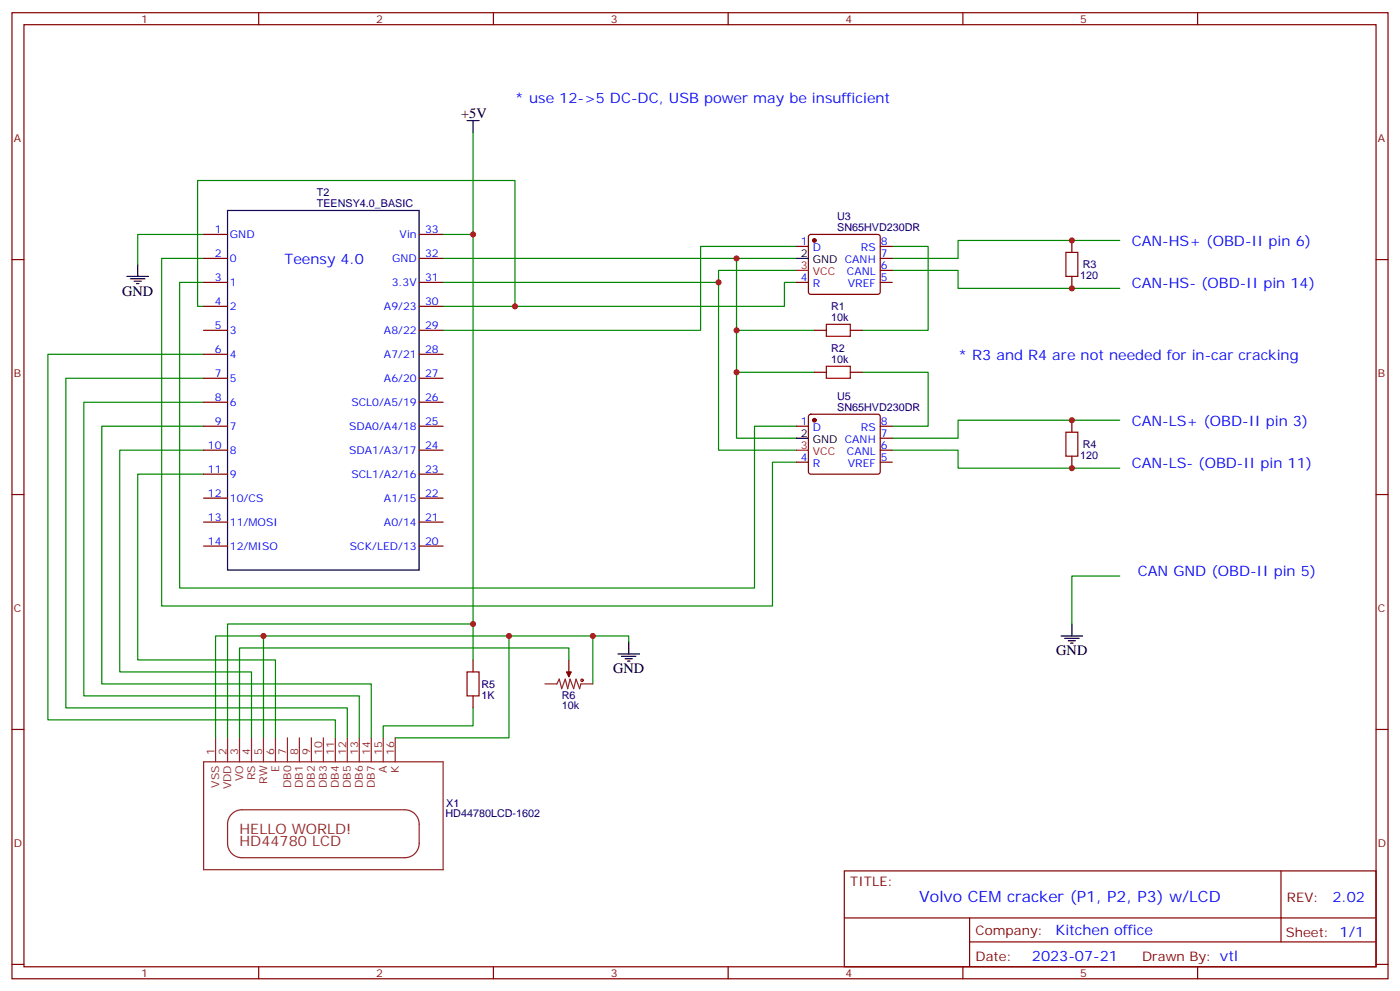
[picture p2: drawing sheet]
<svg xmlns="http://www.w3.org/2000/svg" width="412mm" height="292mm" viewBox="0 0 412 292" stroke-linecap="round" stroke-linejoin="round" font-family="sans-serif">
<g fill="none" stroke="#008700" stroke-width=".35">
<path d="M139.3 39v30h-8.8M60 69h-19.4v8.8M60 76.1h-12.4v102.3h179.9v-42.4h7.1M130.5 76.1h104.1M139.3 69v114.7h-72.3v33.5M217 76.1v52.9h17.6M234.6 72.5h-28.2v24.7h-75.9M234.6 79.6h-22.9v3.5M262.8 79.6h19.4v5.3h47.6M262.8 72.5h10.6v24.7h-19.4M329.8 70.8h-47.6v5.3h-19.4M60 90.2h-1.8v-37.1h93.5v37.1"/>
<path d="M60 83.1h-7.1v90h169.3v-47.7h12.4M130.5 83.1h81.2v49.4h22.9M217 97.2h22.9M234.6 83.1h-3.5v7.1h-100.6M60 118.4h-35.3v86.4h81.1v12.4M60 111.3h-40.6v97.1h82.9v8.8M60 104.3h-45.9v107.6h84.7v5.3M217 109.6h22.9M254 109.6h19.4v15.8h-10.6M60 125.4h-30v75.9h79.4v15.9M60 139.6h-19.4v54.6h40.5v23M60 132.5h-24.7v65.3h38.8v19.4"/>
<path d="M262.8 132.5h19.4v5.3h47.6M329.8 123.7h-47.6v5.3h-19.4M329.8 169.5h-14.1v14.2M77.6 187.2h-14.1v30M139.3 183.7v10.5M149.9 187.2v30h-33.5M167.6 194.2v-3.5h-97v26.5M174.6 187.2v14.1M185.2 188.9v-1.7h-107.6v30M139.3 208.4v5.2h-26.4v3.6"/>
</g>
<g fill="none" stroke="#8c2424" stroke-width=".35">
<path d="M167.6 197.8v1.4M63.5 217.2v7M67 217.2v7M70.6 217.2v7M74.1 217.2v7M77.6 217.2v7M81.1 217.2v7M84.7 217.2v7M88.2 217.2v7M91.7 217.2v7M95.2 217.2v7M98.8 217.2v7"/>
<path d="M102.3 217.2v7M105.8 217.2v7M109.4 217.2v7M112.9 217.2v7M116.4 217.2v7M160.5 201.3h3.5l.7-1.4 .8 2.8 1-2.8 .7 2.8 .7-2.8 1.1 2.8 .7-2.8 1 2.8 .4-1.4h3.5M60 224.2h70.5v31.8h-70.5zM68 239.8a4.2 4.2 0 0 1 3.3-1.5h47.9a4.2 4.2 0 0 1 4.3 4.3v5.6a4.2 4.2 0 0 1-4.3 4.2h-47.9a4.2 4.2 0 0 1-4.3-4.2v-5.6a4.2 4.2 0 0 1 1-2.8z"/>
</g>
<g fill="#870000" stroke="#870000" stroke-width=".35">
<path d="M166.9 197.8h1.4l-.7 1.4z"/>
<circle cx="239.9" cy="123.7" r=".53"/>
<circle cx="239.9" cy="70.8" r=".53"/>
</g>
<g fill="none" stroke="#a10000" stroke-width=".35">
<path d="M314 74.3h3.5v7.1h-3.5zM243.4 95.5h7.1v3.5h-7.1zM243.4 107.8h7.1v3.5h-7.1zM314 127.2h3.5v7.1h-3.5zM137.6 197.8h3.5v7h-3.5z"/>
<circle cx="171.5" cy="200.2" r=".35"/>
</g>
<g fill="none" stroke="#870000" stroke-width=".35">
<path d="M3.5 3.7h405.4v284.4h-405.4zM7.1 7.3h398.2v277.3h-398.2zM76.2 3.7v3.6M145.3 3.7v3.6M214.5 3.7v3.6M283.6 3.7v3.6M352.8 3.7v3.6M3.5 76.4h3.6M60 76.1h7M60 69h7M123.5 76.1h7M123.5 69h7"/>
<path d="M234.6 72.5h3.5M238.4 69.2l.4-.2h19.8l.5 .2 .2 .5v16.2l-.2 .5-.5 .2h-19.8l-.5-.2-.2-.5v-16.2zM259.3 72.5h3.5M259.3 79.6h3.5M259.3 76.1h3.5M315.7 70.8v3.5M405.3 76.4h3.6M60 97.2h7M60 83.1h7M60 90.2h7M123.5 97.2h7M123.5 83.1h7"/>
<path d="M123.5 90.2h7M234.6 83.1h3.5M239.9 97.2h3.5M250.5 97.2h3.5M259.3 83.1h3.5M315.7 81.4v3.5M60 104.3h7M60 111.3h7M60 118.4h7M123.5 104.3h7M123.5 111.3h7M123.5 118.4h7"/>
<path d="M239.9 109.6h3.5M250.5 109.6h3.5M60 125.4h7M60 132.5h7M60 139.6h7M123.5 125.4h7M123.5 132.5h7M123.5 139.6h7M234.6 125.4h3.5M234.6 136h3.5M238.4 122.1l.4-.2h19.8l.5 .2 .2 .5v16.3l-.2 .5-.5 .2h-19.8l-.5-.3-.2-.4v-16.3zM259.3 125.4h3.5"/>
<path d="M259.3 136h3.5M259.3 132.5h3.5M259.3 129h3.5M315.7 123.7v3.5M315.7 134.3v3.5M3.5 145.6h3.6M60 146.6h7M60 153.7h7M123.5 146.6h7M123.5 153.7h7M405.3 145.6h3.6M60 160.7h7"/>
<path d="M123.5 160.7h7M139.3 194.2v3.6M167.6 194.2v3.6M3.5 214.7h3.6M139.3 204.8v3.6M405.3 214.7h3.6M248.7 256.3h156.6v28.3h-156.6zM377.3 256.4v20.8M248.7 270.2h156.5M285.6 277.2h119.6M285.6 270.2v14.1M3.5 283.8h3.6"/>
<path d="M76.2 284.6v3.5M145.3 284.6v3.5M214.5 284.6v3.5M283.6 284.6v3.5M352.8 284.6v3.5M405.3 283.8h3.6"/>
</g>
<g fill="none" stroke="#000" stroke-width=".35">
<path d="M137.6 35.5h3.5M139.3 35.5v3.5M40.6 77.8v3.6M67 61.9h56.5v105.9h-56.5zM234.6 76.1h3.5M37.4 81.4h6.3M38.5 82.1h4.2M39.5 82.8h2.1M40.2 83.5h.7M234.6 129h3.5M182 192.5h6.4M183.1 193.2h4.2"/>
<path d="M184.1 193.9h2.2M184.9 194.6h.7M185.2 188.9v3.6M312.6 187.2h6.3M313.6 187.9h4.3M314.7 188.6h2.1M315.4 189.3h.7M315.7 183.7v3.5"/>
</g>
<path d="M234.6 79.6h3.5M234.6 132.5h3.5" fill="none" stroke="#f00" stroke-width=".35"/>
<g fill="#c00">
<circle cx="174.6" cy="187.2" r=".88"/>
<circle cx="149.9" cy="187.2" r=".88"/>
<circle cx="139.3" cy="183.7" r=".88"/>
<circle cx="77.6" cy="187.2" r=".88"/>
<circle cx="139.3" cy="69" r=".88"/>
<circle cx="151.7" cy="90.2" r=".88"/>
<circle cx="315.7" cy="70.8" r=".88"/>
<circle cx="315.7" cy="84.9" r=".88"/>
<circle cx="315.7" cy="123.7" r=".88"/>
<circle cx="315.7" cy="137.8" r=".88"/>
<circle cx="217" cy="109.6" r=".88"/>
<circle cx="217" cy="97.2" r=".88"/>
<circle cx="211.7" cy="83.1" r=".88"/>
<circle cx="217" cy="76.1" r=".88"/>
</g>
<text font-size="4.6" fill="#00f" x="270.8" y="265.4">Volvo CEM cracker (P1, P2, P3) w/LCD</text>
<g font-size="4.2">
<text x="135.8" y="34.8">+5V</text>
<text x="36" y="87">GND</text>
<text x="311.1" y="192.8">GND</text>
<text x="180.6" y="198.1">GND</text>
</g>
<g font-size="4.2" fill="#00f">
<text x="151.7" y="30.2">* use 12-&gt;5 DC-DC, USB power may be insufficient</text>
<text x="83.8" y="77.7">Teensy 4.0</text>
<text x="333.4" y="72.5">CAN-HS+ (OBD-II pin 6)</text>
<text x="333.4" y="84.9">CAN-HS- (OBD-II pin 14)</text>
<text x="282.2" y="106">* R3 and R4 are not needed for in-car cracking</text>
<text x="333.4" y="125.4">CAN-LS+ (OBD-II pin 3)</text>
<text x="333.4" y="137.8">CAN-LS- (OBD-II pin 11)</text>
<text x="335.1" y="169.5">CAN GND (OBD-II pin 5)</text>
<text x="392.5" y="265.6">2.02</text>
<text x="310.9" y="275.2">Kitchen office</text>
<text x="304" y="283">2023-07-21</text>
</g>
<g font-size="4.2" fill="#8d2323">
<text x="70.6" y="245.4">HELLO WORLD!</text>
<text x="70.6" y="248.9">HD44780 LCD</text>
</g>
<g font-size="3.9" fill="#800">
<text x="250.5" y="260.9">TITLE:</text>
<text x="379.1" y="265.6">REV:</text>
<text x="287.4" y="275.1">Company:</text>
<text x="378.7" y="275.7">Sheet: 1/1</text>
<text x="287.4" y="282.8">Date:</text>
<text x="336.4" y="282.9">Drawn By: vtl</text>
</g>
<g font-size="3.2" fill="#800">
<text x="41.6" y="6.7">1</text>
<text x="110.8" y="6.7">2</text>
<text x="179.9" y="6.7">3</text>
<text x="249.1" y="6.7">4</text>
<text x="318.2" y="6.7">5</text>
<text x="4.1" y="41.8">A</text>
<text x="405.9" y="41.8">A</text>
<text x="4.1" y="111">B</text>
<text x="405.9" y="111">B</text>
<text x="4.1" y="180.1">C</text>
<text x="405.9" y="180.1">C</text>
<text x="4.1" y="249.3">D</text>
<text x="405.9" y="249.3">D</text>
<text x="41.6" y="287.5">1</text>
<text x="110.8" y="287.5">2</text>
<text x="179.9" y="287.5">3</text>
<text x="249.1" y="287.5">4</text>
<text x="318.2" y="287.5">5</text>
</g>
<g font-size="3.2" fill="#000080">
<text x="93.3" y="57.7">T2</text>
<text x="93.3" y="60.9">TEENSY4.0_BASIC</text>
<text x="246.6" y="64.8">U3</text>
<text x="246.6" y="67.9">SN65HVD230DR</text>
<text x="318.2" y="82.2">120</text>
<text x="318.9" y="79">R3</text>
<text x="244.8" y="94.4">10k</text>
<text x="244.8" y="91.2">R1</text>
<text x="244.8" y="106.8">10k</text>
<text x="244.8" y="103.6">R2</text>
<text x="246.6" y="117.7">U5</text>
<text x="246.6" y="120.9">SN65HVD230DR</text>
<text x="318.9" y="131.9">R4</text>
<text x="318.2" y="135.1">120</text>
<text x="141.8" y="202.5">R5</text>
<text x="141.8" y="205.7">1K</text>
<text x="165.5" y="208.8">10k</text>
<text x="165.5" y="205.7">R6</text>
<text x="131.4" y="237.4">X1</text>
<text x="131.2" y="240.5">HD44780LCD-1602</text>
</g>
<g font-size="3.2" fill="#00f">
<text x="63.2" y="68.7">1</text>
<text x="67.7" y="70.1">GND</text>
<text x="117.7" y="70.1">Vin</text>
<text x="125.2" y="68.7">33</text>
<text x="63.2" y="75.7">2</text>
<text x="67.7" y="77.1">0</text>
<text x="115.5" y="77.1">GND</text>
<text x="125.2" y="75.7">32</text>
<text x="235.9" y="72.2">1</text>
<text x="239.4" y="73.9">D</text>
<text x="253.6" y="73.9">RS</text>
<text x="259.5" y="75.7">7</text>
<text x="259.5" y="72.2">8</text>
<text x="63.2" y="82.8">3</text>
<text x="125.2" y="82.8">31</text>
<text x="235.9" y="82.8">4</text>
<text x="249.5" y="81">CANL</text>
<text x="259.5" y="82.8">5</text>
<text x="259.5" y="79.2">6</text>
<text x="63.2" y="89.8">4</text>
<text x="67.7" y="84.2">1</text>
<text x="115.4" y="84.2">3.3V</text>
<text x="125.2" y="89.8">30</text>
<text x="239.4" y="84.5">R</text>
<text x="249.8" y="84.5">VREF</text>
<text x="67.7" y="91.2">2</text>
<text x="113.1" y="91.2">A9/23</text>
<text x="63.2" y="96.9">5</text>
<text x="67.7" y="98.3">3</text>
<text x="113.1" y="98.3">A8/22</text>
<text x="125.2" y="96.9">29</text>
<text x="63.2" y="103.9">6</text>
<text x="67.7" y="105.3">4</text>
<text x="113.1" y="105.3">A7/21</text>
<text x="125.2" y="103.9">28</text>
<text x="63.2" y="111">7</text>
<text x="67.7" y="112.4">5</text>
<text x="113.1" y="112.4">A6/20</text>
<text x="125.2" y="111">27</text>
<text x="63.2" y="118">8</text>
<text x="67.7" y="119.5">6</text>
<text x="103.5" y="119.5">SCL0/A5/19</text>
<text x="125.2" y="118">26</text>
<text x="63.2" y="125.1">9</text>
<text x="125.2" y="125.1">25</text>
<text x="235.9" y="125.1">1</text>
<text x="259.5" y="125.1">8</text>
<text x="67.7" y="126.5">7</text>
<text x="102.9" y="126.5">SDA0/A4/18</text>
<text x="239.4" y="126.9">D</text>
<text x="253.6" y="126.9">RS</text>
<text x="259.5" y="128.6">7</text>
<text x="61.2" y="132.2">10</text>
<text x="67.7" y="133.6">8</text>
<text x="102.9" y="133.6">SDA1/A3/17</text>
<text x="125.2" y="132.2">24</text>
<text x="235.9" y="135.7">4</text>
<text x="239.4" y="137.4">R</text>
<text x="249.5" y="133.9">CANL</text>
<text x="249.8" y="137.4">VREF</text>
<text x="259.5" y="135.7">5</text>
<text x="259.5" y="132.2">6</text>
<text x="61.2" y="139.2">11</text>
<text x="67.7" y="140.6">9</text>
<text x="103.5" y="140.6">SCL1/A2/16</text>
<text x="125.2" y="139.2">23</text>
<text x="61.2" y="146.3">12</text>
<text x="67.7" y="147.7">10/CS</text>
<text x="113.1" y="147.7">A1/15</text>
<text x="125.2" y="146.3">22</text>
<text x="61.2" y="153.3">13</text>
<text x="67.7" y="154.7">11/MOSI</text>
<text x="113.1" y="154.7">A0/14</text>
<text x="125.2" y="153.3">21</text>
<text x="61.2" y="160.4">14</text>
<text x="67.7" y="161.8">12/MISO</text>
<text x="103.1" y="161.8">SCK/LED/13</text>
<text x="125.2" y="160.4">20</text>
</g>
<g font-size="3.2">
<text x="235.9" y="75.7">2</text>
<text x="239.4" y="77.5">GND CANH</text>
<text x="235.9" y="128.6">2</text>
<text x="239.4" y="130.4">GND CANH</text>
</g>
<g font-size="3.2" fill="#f00">
<text x="235.9" y="79.2">3</text>
<text x="239.4" y="81">VCC</text>
<text x="235.9" y="132.2">3</text>
<text x="239.4" y="133.9">VCC</text>
</g>
<g font-size="3.2" fill="#8d2323">
<text x="63.1" y="222.1" transform="rotate(-90 63.1 222.1)">1</text>
<text x="66.7" y="222.1" transform="rotate(-90 66.7 222.1)">2</text>
<text x="70.2" y="222.1" transform="rotate(-90 70.2 222.1)">3</text>
<text x="73.7" y="222.1" transform="rotate(-90 73.7 222.1)">4</text>
<text x="77.3" y="222.1" transform="rotate(-90 77.3 222.1)">5</text>
<text x="80.8" y="222.1" transform="rotate(-90 80.8 222.1)">6</text>
<text x="82.2" y="227.3" transform="rotate(-90 82.2 227.3)">E</text>
<text x="84.3" y="222.1" transform="rotate(-90 84.3 222.1)">7</text>
<text x="87.8" y="222.1" transform="rotate(-90 87.8 222.1)">8</text>
<text x="91.4" y="222.1" transform="rotate(-90 91.4 222.1)">9</text>
<text x="94.9" y="222.1" transform="rotate(-90 94.9 222.1)">10</text>
<text x="98.4" y="222.1" transform="rotate(-90 98.4 222.1)">11</text>
<text x="102" y="222.1" transform="rotate(-90 102 222.1)">12</text>
<text x="105.5" y="222.1" transform="rotate(-90 105.5 222.1)">13</text>
<text x="109" y="222.1" transform="rotate(-90 109 222.1)">14</text>
<text x="112.5" y="222.1" transform="rotate(-90 112.5 222.1)">15</text>
<text x="113.9" y="227.5" transform="rotate(-90 113.9 227.5)">A</text>
<text x="116.1" y="222.1" transform="rotate(-90 116.1 222.1)">16</text>
<text x="117.5" y="227.5" transform="rotate(-90 117.5 227.5)">K</text>
<text x="64.6" y="231.8" transform="rotate(-90 64.6 231.8)">VSS</text>
<text x="68.1" y="232.3" transform="rotate(-90 68.1 232.3)">VDD</text>
<text x="71.6" y="230" transform="rotate(-90 71.6 230)">VO</text>
<text x="75.1" y="229.7" transform="rotate(-90 75.1 229.7)">RS</text>
<text x="78.7" y="230.6" transform="rotate(-90 78.7 230.6)">RW</text>
<text x="85.7" y="231.9" transform="rotate(-90 85.7 231.9)">DB0</text>
<text x="89.3" y="231.9" transform="rotate(-90 89.3 231.9)">DB1</text>
<text x="92.8" y="231.9" transform="rotate(-90 92.8 231.9)">DB2</text>
<text x="96.3" y="231.9" transform="rotate(-90 96.3 231.9)">DB3</text>
<text x="99.8" y="231.9" transform="rotate(-90 99.8 231.9)">DB4</text>
<text x="103.4" y="231.9" transform="rotate(-90 103.4 231.9)">DB5</text>
<text x="106.9" y="231.9" transform="rotate(-90 106.9 231.9)">DB6</text>
<text x="110.4" y="231.9" transform="rotate(-90 110.4 231.9)">DB7</text>
</g>
</svg>
